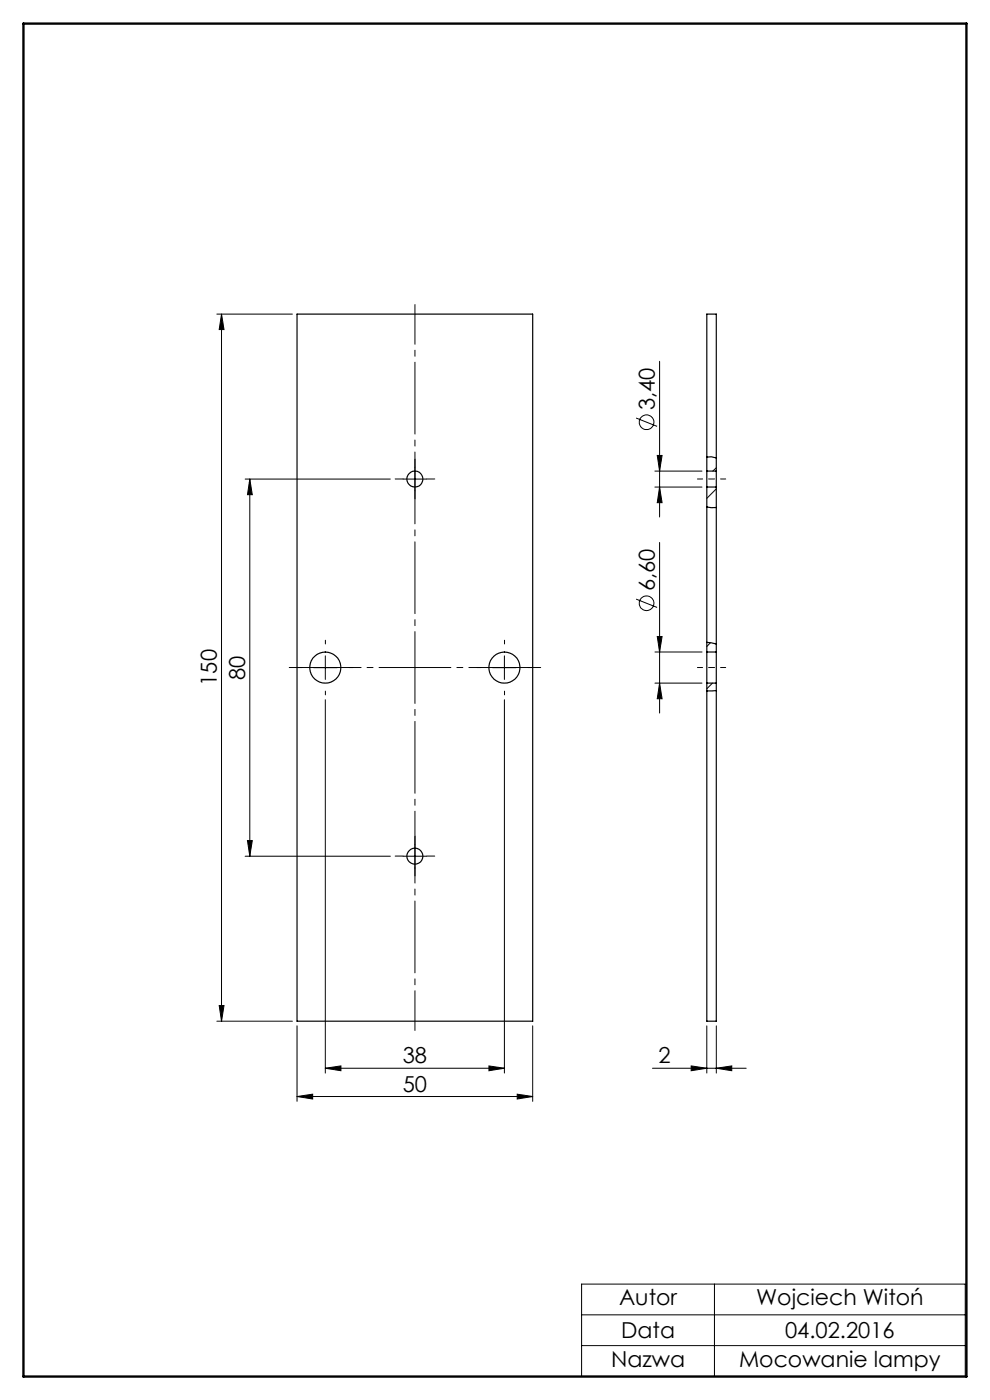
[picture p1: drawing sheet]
<svg xmlns="http://www.w3.org/2000/svg" width="210mm" height="297mm" viewBox="0 0 210 297" stroke-linecap="round" stroke-linejoin="round" font-family="sans-serif">
<g fill="none" stroke="#000" stroke-width=".21">
<path d="M46 66.6h16M47 66.6l.5 3.3h-1zM47 66.6v150M139.9 76.7v33M88 99.1v5M134.9 88.7l4.5 1.7M138.9 99.9h10M139.4 96.6h1l-.5 3.3zM151.9 99.2l-.7 .7M52 101.6h30.8M53 101.6v80M53 101.6l.5 3.3h-1z"/>
<path d="M85.5 101.6h5M138.9 103.3h10M139.9 115.1v36.2M139.9 103.3l.5 3.3h-1zM151.9 103.7l-2 2M69 139.1v5M107 139.1v5M134.9 127.1l4.5 1.8M138.9 138.3h10M139.4 135h1l-.5 3.3zM150.7 136.3l-.8 .9M66.5 141.6h5"/>
<path d="M69 148.4v79.2M104.5 141.6h5M107 148.4v79.2M138.9 144.9h10M139.9 144.9l.5 3.3h-1zM151.1 144.9l-1.2 1.2M52.5 178.3h1l-.5 3.3zM88 179.1v5M52 181.6h30.8M85.5 181.6h5M46 216.6h16M46.5 213.3h1l-.5 3.3z"/>
<path d="M63 217.6v16M113 217.6v16M149.9 217.6v10M151.9 217.6v10M63 232.6l3.3-.5v1zM63 232.6h50M69 226.6l3.3-.5v1.1zM69 226.6h38M103.7 226.1l3.3 .5-3.3 .6zM109.7 232.1l3.3 .5-3.3 .5zM138.4 226.6h19.9M146.6 226.1l3.3 .5-3.3 .6z"/>
<path d="M151.9 226.6l3.3-.5v1.1zM123.4 272.4h81.4v19.6h-81.4zM123.4 278.9h81.4M151.6 272.4v19.6M123.4 285.5h81.4"/>
<circle cx="137.2" cy="89.6" r="1.55"/>
<circle cx="137.2" cy="128" r="1.55"/>
</g>
<path d="M88 218.6v-154" fill="none" stroke="#000" stroke-width=".21" stroke-dasharray="15.2 1.3 1.3 1.3" stroke-dashoffset="6.8"/>
<path d="M61 141.6h54" fill="none" stroke="#000" stroke-width=".21" stroke-dasharray="15.2 1.3 1.3 1.3" stroke-dashoffset="-.3"/>
<g fill="none" stroke="#000" stroke-width=".21" stroke-dasharray="15.2 1.3 1.3 1.3">
<path d="M88 99.1v-1.7M85.5 101.6h-1.7M88 104.1v1.7M90.5 101.6h1.7M69 136.6v-.8M107 136.6v-.8M64 141.6h-.8M69 146.6v.8M74 141.6h.8M102 141.6h-.8M107 146.6v.8M112 141.6h.8"/>
<path d="M88 179.1v-1.7M85.5 181.6h-1.7M88 184.1v1.7M90.5 181.6h1.7"/>
</g>
<path d="M153.9 101.6h-6M153.9 141.6h-6" fill="none" stroke="#000" stroke-width=".21" stroke-dasharray="15.2 1.3 1.3 1.3" stroke-dashoffset="14.1"/>
<path d="M5 5h200v287h-200z" fill="none" stroke="#000" stroke-width=".5"/>
<g fill="#000">
<path d="M47 66.6l.5 3.3h-1zM46.5 213.3h1l-.5 3.3z"/>
<path d="M139.9 103.3l.5 3.3h-1zM139.4 96.6h1l-.5 3.3z"/>
<path d="M139.4 135h1l-.5 3.3zM139.9 144.9l.5 3.3h-1z"/>
<path d="M52.5 178.3h1l-.5 3.3zM53 101.6l.5 3.3h-1z"/>
<path d="M63 232.6l3.3-.5v1zM109.7 232.1l3.3 .5-3.3 .5zM69 226.6l3.3-.5v1.1zM103.7 226.1l3.3 .5-3.3 .6z"/>
<path d="M151.9 226.6l3.3-.5v1.1zM146.6 226.1l3.3 .5-3.3 .6z"/>
</g>
<g fill="none" stroke="#000" stroke-width=".25">
<path d="M63 66.6h50v150h-50zM149.9 97l1-.1 1 .3M149.9 99.9v3.4M149.9 99.9v-33.3h2v33.3M149.9 99.9h2M151.9 99.9v3.4M149.9 107.6l2 .1M149.9 103.3v35M149.9 103.3h2M151.9 103.3v35M149.9 136.3l2 .3M149.9 138.3v6.6"/>
<path d="M149.9 138.3h2M151.9 138.3v6.6M149.9 144.9v71.7h2v-71.7M149.9 144.9h2M151.9 146.5l-2 .1"/>
<circle cx="88" cy="101.6" r="1.69"/>
<circle cx="69" cy="141.6" r="3.3"/>
<circle cx="107" cy="141.6" r="3.3"/>
<circle cx="88" cy="181.6" r="1.7"/>
</g>
<g font-size="4.7">
<text x="138.9" y="87" transform="rotate(-90 138.9 87)">3,40</text>
<text x="138.9" y="125.4" transform="rotate(-90 138.9 125.4)">6,60</text>
<text x="46" y="145.5" transform="rotate(-90 46 145.5)">150</text>
<text x="52" y="144.2" transform="rotate(-90 52 144.2)">80</text>
<text x="85.4" y="225.6">38</text>
<text x="139.7" y="225.6">2</text>
<text x="85.4" y="231.6">50</text>
<text x="131.3" y="276.9">Autor</text>
<text x="160.4" y="276.9">Wojciech Witoń</text>
<text x="131.8" y="283.9">Data</text>
<text x="166.5" y="283.9">04.02.2016</text>
<text x="129.6" y="290">Nazwa</text>
<text x="156.8" y="290">Mocowanie lampy</text>
</g>
</svg>
